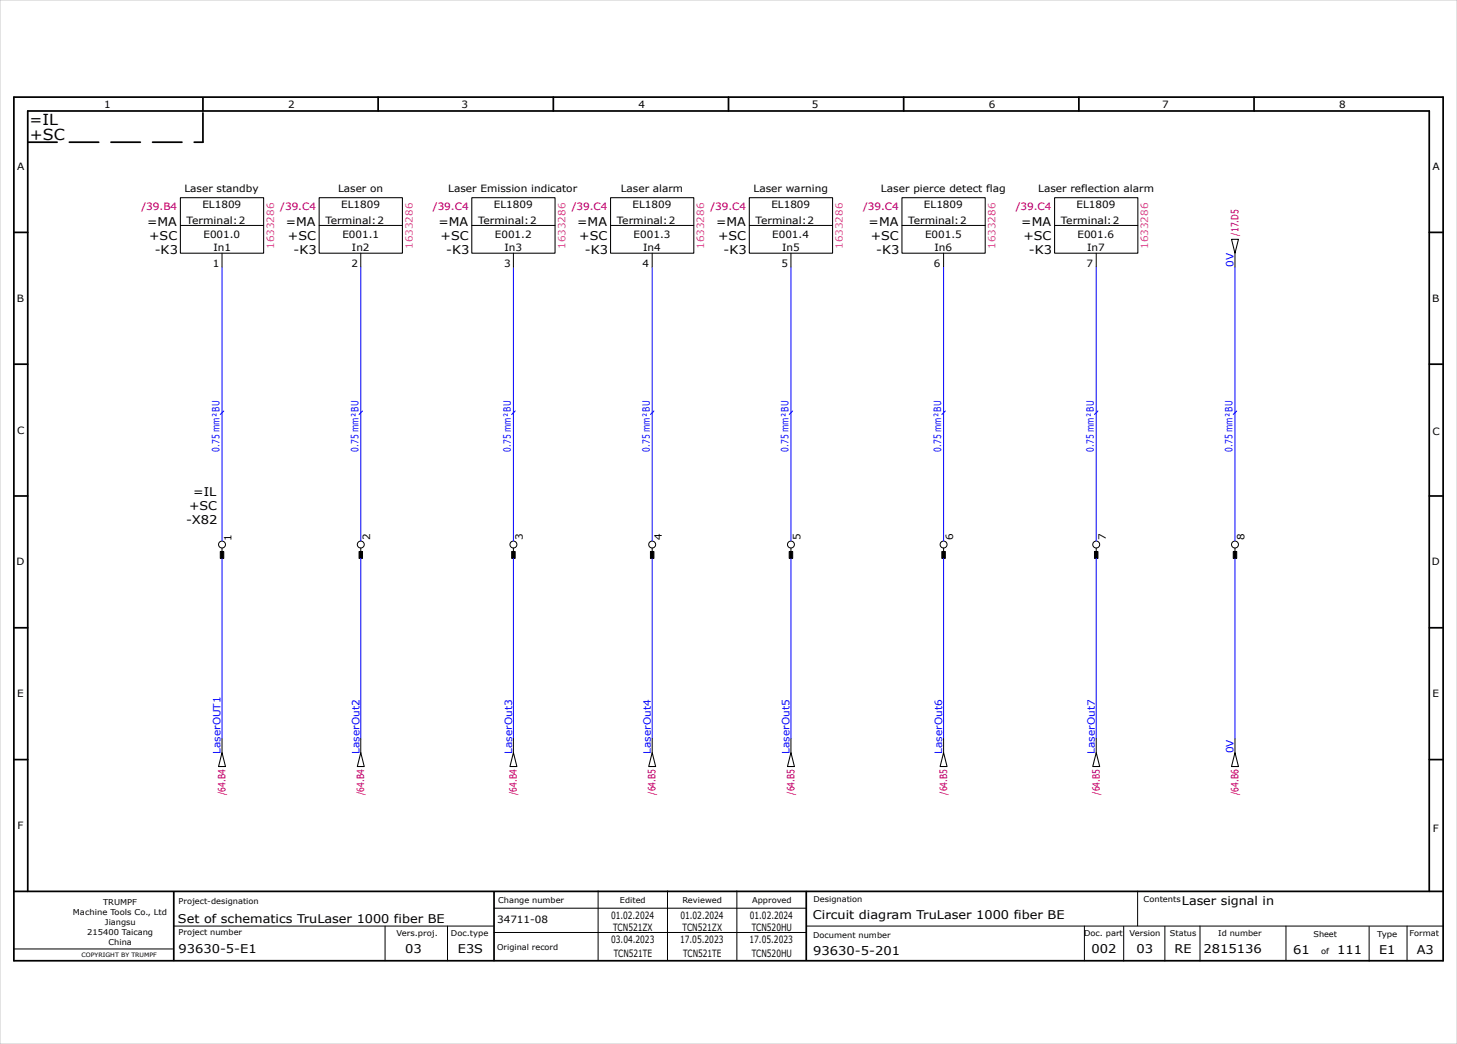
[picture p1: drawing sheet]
<svg xmlns="http://www.w3.org/2000/svg" width="420mm" height="301mm" viewBox="0 0 420 301" stroke-linecap="round" stroke-linejoin="round" font-family="sans-serif">
<g fill="none" stroke="#000" stroke-width=".5">
<path d="M4 28h412v249h-412zM58.5 28.2v3.8M109 28v4M159.5 28v4M210 28v4M260.5 28v4M311 28v4M361.5 28v4M4 67h4M412 67h4M4 105h4M412 105h4"/>
<path d="M4 143h4M412 143h4M4 181h4M412 181h4M4 219h4M412 219h4M4 257h412M8 257v-225h404v225M50.1 257.1v19.8M142.4 257.2v19.8M232.4 257.1v19.7"/>
</g>
<g fill="none" stroke="#000" stroke-width=".29">
<path d="M52 65h24M64 73v4M92 65h24M104 73v4M136 65h24M148 73v4M176 65h24M188 73v4M216 65h24M228 73v4M260 65h24M272 73v4"/>
<path d="M304 65h24M316 73v4M356 73v4M64 158v2M104 158v2M148 158v2M188 158v2M228 158v2M272 158v2M316 158v2M356 158v2M64 213v4"/>
<path d="M104 213v4M148 213v4M188 213v4M228 213v4M272 213v4M316 213v4M356 213v4M172.4 256.9v20M192.4 256.9v20M212.4 256.9v20M327.9 256.9v10M4.1 273.6h45.7"/>
<path d="M50.1 267h92.2M111 267v10M129 267v10M142.4 261.9h90M142.4 268.9h90M232.5 267h183.5M312.6 267v10M323.9 267.1v10M335.8 267.1v10M345.9 267v10.1M370.7 267v9.8M394.7 267.1v10"/>
<path d="M405.6 267v10"/>
<circle cx="64" cy="157" r="1"/>
<circle cx="104" cy="157" r="1"/>
<circle cx="148" cy="157" r="1"/>
<circle cx="188" cy="157" r="1"/>
<circle cx="228" cy="157" r="1"/>
<circle cx="272" cy="157" r="1"/>
<circle cx="316" cy="157" r="1"/>
<circle cx="356" cy="157" r="1"/>
</g>
<path d="M8 41h50.5M58.5 41v-8.8" fill="none" stroke="#000" stroke-width=".5" stroke-dasharray="8.5 3.5"/>
<path d="M0 0h420v301h-420z" fill="none" stroke="#c9c9c9" stroke-width=".29"/>
<g fill="#000" stroke="#000" stroke-width=".29">
<path d="M63.5 159h1v2h-1z" fill-rule="evenodd"/>
<path d="M103.5 159h1v2h-1z" fill-rule="evenodd"/>
<path d="M147.5 159h1v2h-1z" fill-rule="evenodd"/>
<path d="M187.5 159h1v2h-1z" fill-rule="evenodd"/>
<path d="M227.5 159h1v2h-1z" fill-rule="evenodd"/>
<path d="M271.5 159h1v2h-1z" fill-rule="evenodd"/>
<path d="M315.5 159h1v2h-1z" fill-rule="evenodd"/>
<path d="M355.5 159h1v2h-1z" fill-rule="evenodd"/>
</g>
<g fill="none" stroke="#00f" stroke-width=".29">
<path d="M64 77v79M104 77v79M148 77v79M188 77v79M228 77v79M272 77v79M316 77v79M356 77v79M64 161v52M104 161v52M148 161v52M188 161v52"/>
<path d="M228 161v52M272 161v52M316 161v52M356 161v52"/>
</g>
<g fill="none" stroke="#000" stroke-width=".3">
<path d="M52 57h24v16h-24zM92 57h24v16h-24zM136 57h24v16h-24zM176 57h24v16h-24zM216 57h24v16h-24zM260 57h24v16h-24zM304 57h24v16h-24zM355 69h2l-1 4zM64 217l1 4h-2zM104 217l1 4h-2zM148 217l1 4h-2zM188 217l1 4h-2z"/>
<path d="M228 217l1 4h-2zM272 217l1 4h-2zM316 217l1 4h-2zM356 217l1 4h-2z"/>
</g>
<path d="M64.5 118.5l-1 1M104.5 118.5l-1 1M148.5 118.5l-1 1M188.5 118.5l-1 1M228.5 118.5l-1 1M272.5 118.5l-1 1M316.5 118.5l-1 1M356.5 118.5l-1 1" fill="none" stroke="#00f" stroke-width=".3"/>
<g font-size="4.4">
<text x="8.5" y="36">=IL</text>
<text x="8.6" y="40.5">+SC</text>
</g>
<g font-size="3.5">
<text x="42.4" y="65.2">=MA</text>
<text x="82.4" y="65.2">=MA</text>
<text x="126.4" y="65.2">=MA</text>
<text x="166.4" y="65.2">=MA</text>
<text x="206.4" y="65.2">=MA</text>
<text x="250.4" y="65.2">=MA</text>
<text x="294.4" y="65.2">=MA</text>
<text x="43" y="69.2">+SC</text>
<text x="83" y="69.2">+SC</text>
<text x="127" y="69.2">+SC</text>
<text x="167" y="69.2">+SC</text>
<text x="207" y="69.2">+SC</text>
<text x="251" y="69.2">+SC</text>
<text x="295" y="69.2">+SC</text>
<text x="44.6" y="73.2">-K3</text>
<text x="84.6" y="73.2">-K3</text>
<text x="128.6" y="73.2">-K3</text>
<text x="168.6" y="73.2">-K3</text>
<text x="208.6" y="73.2">-K3</text>
<text x="252.6" y="73.2">-K3</text>
<text x="296.6" y="73.2">-K3</text>
<text x="55.7" y="143">=IL</text>
<text x="54.5" y="147">+SC</text>
<text x="53.7" y="151">-X82</text>
<text x="340.7" y="261">Laser signal in</text>
<text x="51.3" y="266">Set of schematics TruLaser 1000 fiber BE</text>
<text x="234.3" y="265">Circuit diagram TruLaser 1000 fiber BE</text>
<text x="51.5" y="274.7">93630-5-E1</text>
<text x="116.8" y="274.9">03</text>
<text x="132" y="274.9">E3S</text>
<text x="234.4" y="275.3">93630-5-201</text>
<text x="314.6" y="274.8">002</text>
<text x="327.6" y="274.9">03</text>
<text x="338.6" y="274.8">RE</text>
<text x="346.9" y="274.7">2815136</text>
<text x="372.8" y="275">61</text>
<text x="385.4" y="275">111</text>
<text x="397.6" y="275">E1</text>
<text x="408.4" y="275">A3</text>
</g>
<g font-size="2.9">
<text x="30" y="31">1</text>
<text x="83" y="31">2</text>
<text x="133.1" y="31">3</text>
<text x="184.1" y="31">4</text>
<text x="234.1" y="31">5</text>
<text x="285" y="31">6</text>
<text x="335" y="31">7</text>
<text x="386" y="31">8</text>
<text x="5" y="49">A</text>
<text x="413" y="49">A</text>
<text x="53.1" y="55.5">Laser standby</text>
<text x="58.4" y="60">EL1809</text>
<text x="97.4" y="55.5">Laser on</text>
<text x="98.3" y="60">EL1809</text>
<text x="129.2" y="55.5">Laser Emission indicator</text>
<text x="142.4" y="60">EL1809</text>
<text x="179" y="55.5">Laser alarm</text>
<text x="182.4" y="60">EL1809</text>
<text x="217.2" y="55.5">Laser warning</text>
<text x="222.3" y="60">EL1809</text>
<text x="253.9" y="55.5">Laser pierce detect flag</text>
<text x="266.4" y="60">EL1809</text>
<text x="299.3" y="55.5">Laser reflection alarm</text>
<text x="310.3" y="60">EL1809</text>
<text x="53.8" y="64.5">Terminal:2</text>
<text x="93.8" y="64.5">Terminal:2</text>
<text x="137.8" y="64.5">Terminal:2</text>
<text x="177.8" y="64.5">Terminal:2</text>
<text x="217.8" y="64.5">Terminal:2</text>
<text x="261.8" y="64.5">Terminal:2</text>
<text x="305.8" y="64.5">Terminal:2</text>
<text x="58.7" y="68.5">E001.0</text>
<text x="98.7" y="68.5">E001.1</text>
<text x="142.6" y="68.5">E001.2</text>
<text x="182.6" y="68.5">E001.3</text>
<text x="222.6" y="68.5">E001.4</text>
<text x="266.6" y="68.5">E001.5</text>
<text x="310.6" y="68.5">E001.6</text>
<text x="61.4" y="77">1</text>
<text x="61.5" y="72.5">In1</text>
<text x="101.3" y="77">2</text>
<text x="101.5" y="72.5">In2</text>
<text x="145.3" y="77">3</text>
<text x="145.4" y="72.5">In3</text>
<text x="185.2" y="77">4</text>
<text x="185.4" y="72.5">In4</text>
<text x="225.3" y="77">5</text>
<text x="225.5" y="72.5">In5</text>
<text x="269.2" y="77">6</text>
<text x="269.4" y="72.5">In6</text>
<text x="313.2" y="77">7</text>
<text x="313.4" y="72.5">In7</text>
<text x="4.8" y="87">B</text>
<text x="412.8" y="87">B</text>
<text x="5" y="125">C</text>
<text x="413" y="125.5">C</text>
<text x="66.8" y="155.9" transform="rotate(-90 66.8 155.9)">1</text>
<text x="106.7" y="155.7" transform="rotate(-90 106.7 155.7)">2</text>
<text x="150.8" y="155.7" transform="rotate(-90 150.8 155.7)">3</text>
<text x="190.8" y="155.6" transform="rotate(-90 190.8 155.6)">4</text>
<text x="230.7" y="155.7" transform="rotate(-90 230.7 155.7)">5</text>
<text x="274.8" y="155.7" transform="rotate(-90 274.8 155.7)">6</text>
<text x="318.7" y="155.7" transform="rotate(-90 318.7 155.7)">7</text>
<text x="358.8" y="155.6" transform="rotate(-90 358.8 155.6)">8</text>
<text x="4.8" y="163">D</text>
<text x="412.7" y="163">D</text>
<text x="5" y="201">E</text>
<text x="413" y="201">E</text>
<text x="5.1" y="239">F</text>
<text x="413" y="240">F</text>
<text x="143.3" y="266">34711-08</text>
<text x="176.1" y="264.9">01.02.2024</text>
<text x="176.8" y="268.4">TCN521ZX</text>
<text x="196.1" y="264.9">01.02.2024</text>
<text x="196.8" y="268.4">TCN521ZX</text>
<text x="216.1" y="264.9">01.02.2024</text>
<text x="216.7" y="268.4">TCN520HU</text>
<text x="176.2" y="271.9">03.04.2023</text>
<text x="176.9" y="275.9">TCN521TE</text>
<text x="196" y="271.9">17.05.2023</text>
<text x="196.9" y="275.9">TCN521TE</text>
<text x="216" y="271.9">17.05.2023</text>
<text x="216.7" y="275.9">TCN520HU</text>
</g>
<g font-size="2.9" fill="#b60000">
<text x="40.8" y="60.5">/39.B4</text>
<text x="80.8" y="60.5">/39.C4</text>
<text x="124.8" y="60.5">/39.C4</text>
<text x="164.8" y="60.5">/39.C4</text>
<text x="204.8" y="60.5">/39.C4</text>
<text x="248.8" y="60.5">/39.C4</text>
<text x="292.8" y="60.5">/39.C4</text>
<text x="357" y="67.9" transform="rotate(-90 357 67.9)">/17.D5</text>
<text x="65" y="229.2" transform="rotate(-90 65 229.2)">/64.B4</text>
<text x="105" y="229.2" transform="rotate(-90 105 229.2)">/64.B4</text>
<text x="149" y="229.2" transform="rotate(-90 149 229.2)">/64.B4</text>
<text x="189" y="229.1" transform="rotate(-90 189 229.1)">/64.B5</text>
<text x="229" y="229.1" transform="rotate(-90 229 229.1)">/64.B5</text>
<text x="273" y="229.1" transform="rotate(-90 273 229.1)">/64.B5</text>
<text x="317" y="229.1" transform="rotate(-90 317 229.1)">/64.B5</text>
<text x="357" y="229.2" transform="rotate(-90 357 229.2)">/64.B6</text>
</g>
<g font-size="2.9" fill="#f0f">
<text x="79" y="71.8" transform="rotate(-90 79 71.8)">1633286</text>
<text x="119" y="71.8" transform="rotate(-90 119 71.8)">1633286</text>
<text x="163" y="71.8" transform="rotate(-90 163 71.8)">1633286</text>
<text x="203" y="71.8" transform="rotate(-90 203 71.8)">1633286</text>
<text x="243" y="71.8" transform="rotate(-90 243 71.8)">1633286</text>
<text x="287" y="71.8" transform="rotate(-90 287 71.8)">1633286</text>
<text x="331" y="71.8" transform="rotate(-90 331 71.8)">1633286</text>
</g>
<g font-size="2.9" fill="#00f">
<text x="355.6" y="77" transform="rotate(-90 355.6 77)">0V</text>
<text x="63.3" y="130.2" transform="rotate(-90 63.3 130.2)">0.75 mm² BU</text>
<text x="103.3" y="130.2" transform="rotate(-90 103.3 130.2)">0.75 mm² BU</text>
<text x="147.3" y="130.2" transform="rotate(-90 147.3 130.2)">0.75 mm² BU</text>
<text x="187.3" y="130.2" transform="rotate(-90 187.3 130.2)">0.75 mm² BU</text>
<text x="227.3" y="130.2" transform="rotate(-90 227.3 130.2)">0.75 mm² BU</text>
<text x="271.3" y="130.2" transform="rotate(-90 271.3 130.2)">0.75 mm² BU</text>
<text x="315.3" y="130.2" transform="rotate(-90 315.3 130.2)">0.75 mm² BU</text>
<text x="355.3" y="130.2" transform="rotate(-90 355.3 130.2)">0.75 mm² BU</text>
<text x="63.6" y="217.3" transform="rotate(-90 63.6 217.3)">LaserOUT1</text>
<text x="103.6" y="217.3" transform="rotate(-90 103.6 217.3)">LaserOut2</text>
<text x="147.6" y="217.3" transform="rotate(-90 147.6 217.3)">LaserOut3</text>
<text x="187.6" y="217.3" transform="rotate(-90 187.6 217.3)">LaserOut4</text>
<text x="227.6" y="217.3" transform="rotate(-90 227.6 217.3)">LaserOut5</text>
<text x="271.6" y="217.3" transform="rotate(-90 271.6 217.3)">LaserOut6</text>
<text x="315.6" y="217.3" transform="rotate(-90 315.6 217.3)">LaserOut7</text>
<text x="355.6" y="217.2" transform="rotate(-90 355.6 217.2)">0V</text>
</g>
<g font-size="2.3">
<text x="21" y="263.8">Machine Tools Co., Ltd</text>
<text x="29.7" y="260.8">TRUMPF</text>
<text x="51.5" y="260.7">Project-designation</text>
<text x="143.6" y="260.4">Change number</text>
<text x="178.7" y="260.4">Edited</text>
<text x="196.7" y="260.4">Reviewed</text>
<text x="216.8" y="260.4">Approved</text>
<text x="234.5" y="260.2">Designation</text>
<text x="329.7" y="260.1">Contents</text>
<text x="25.2" y="269.6">215400 Taicang</text>
<text x="30.3" y="266.7">Jiangsu</text>
<text x="51.5" y="269.7">Project number</text>
<text x="114.3" y="269.9">Vers.proj.</text>
<text x="130" y="269.9">Doc.type</text>
<text x="312.5" y="269.8">Doc. part</text>
<text x="325.6" y="269.9">Version</text>
<text x="337.3" y="269.8">Status</text>
<text x="351.2" y="269.8">Id number</text>
<text x="406.4" y="270">Format</text>
<text x="31.3" y="272.5">China</text>
<text x="143.3" y="273.9">Original record</text>
<text x="234.4" y="270.3">Document number</text>
<text x="378.6" y="270">Sheet</text>
<text x="380.8" y="275">of</text>
<text x="397" y="270">Type</text>
</g>
<text font-size="1.7" x="23.5" y="275.8">COPYRIGHT BY TRUMPF</text>
</svg>
